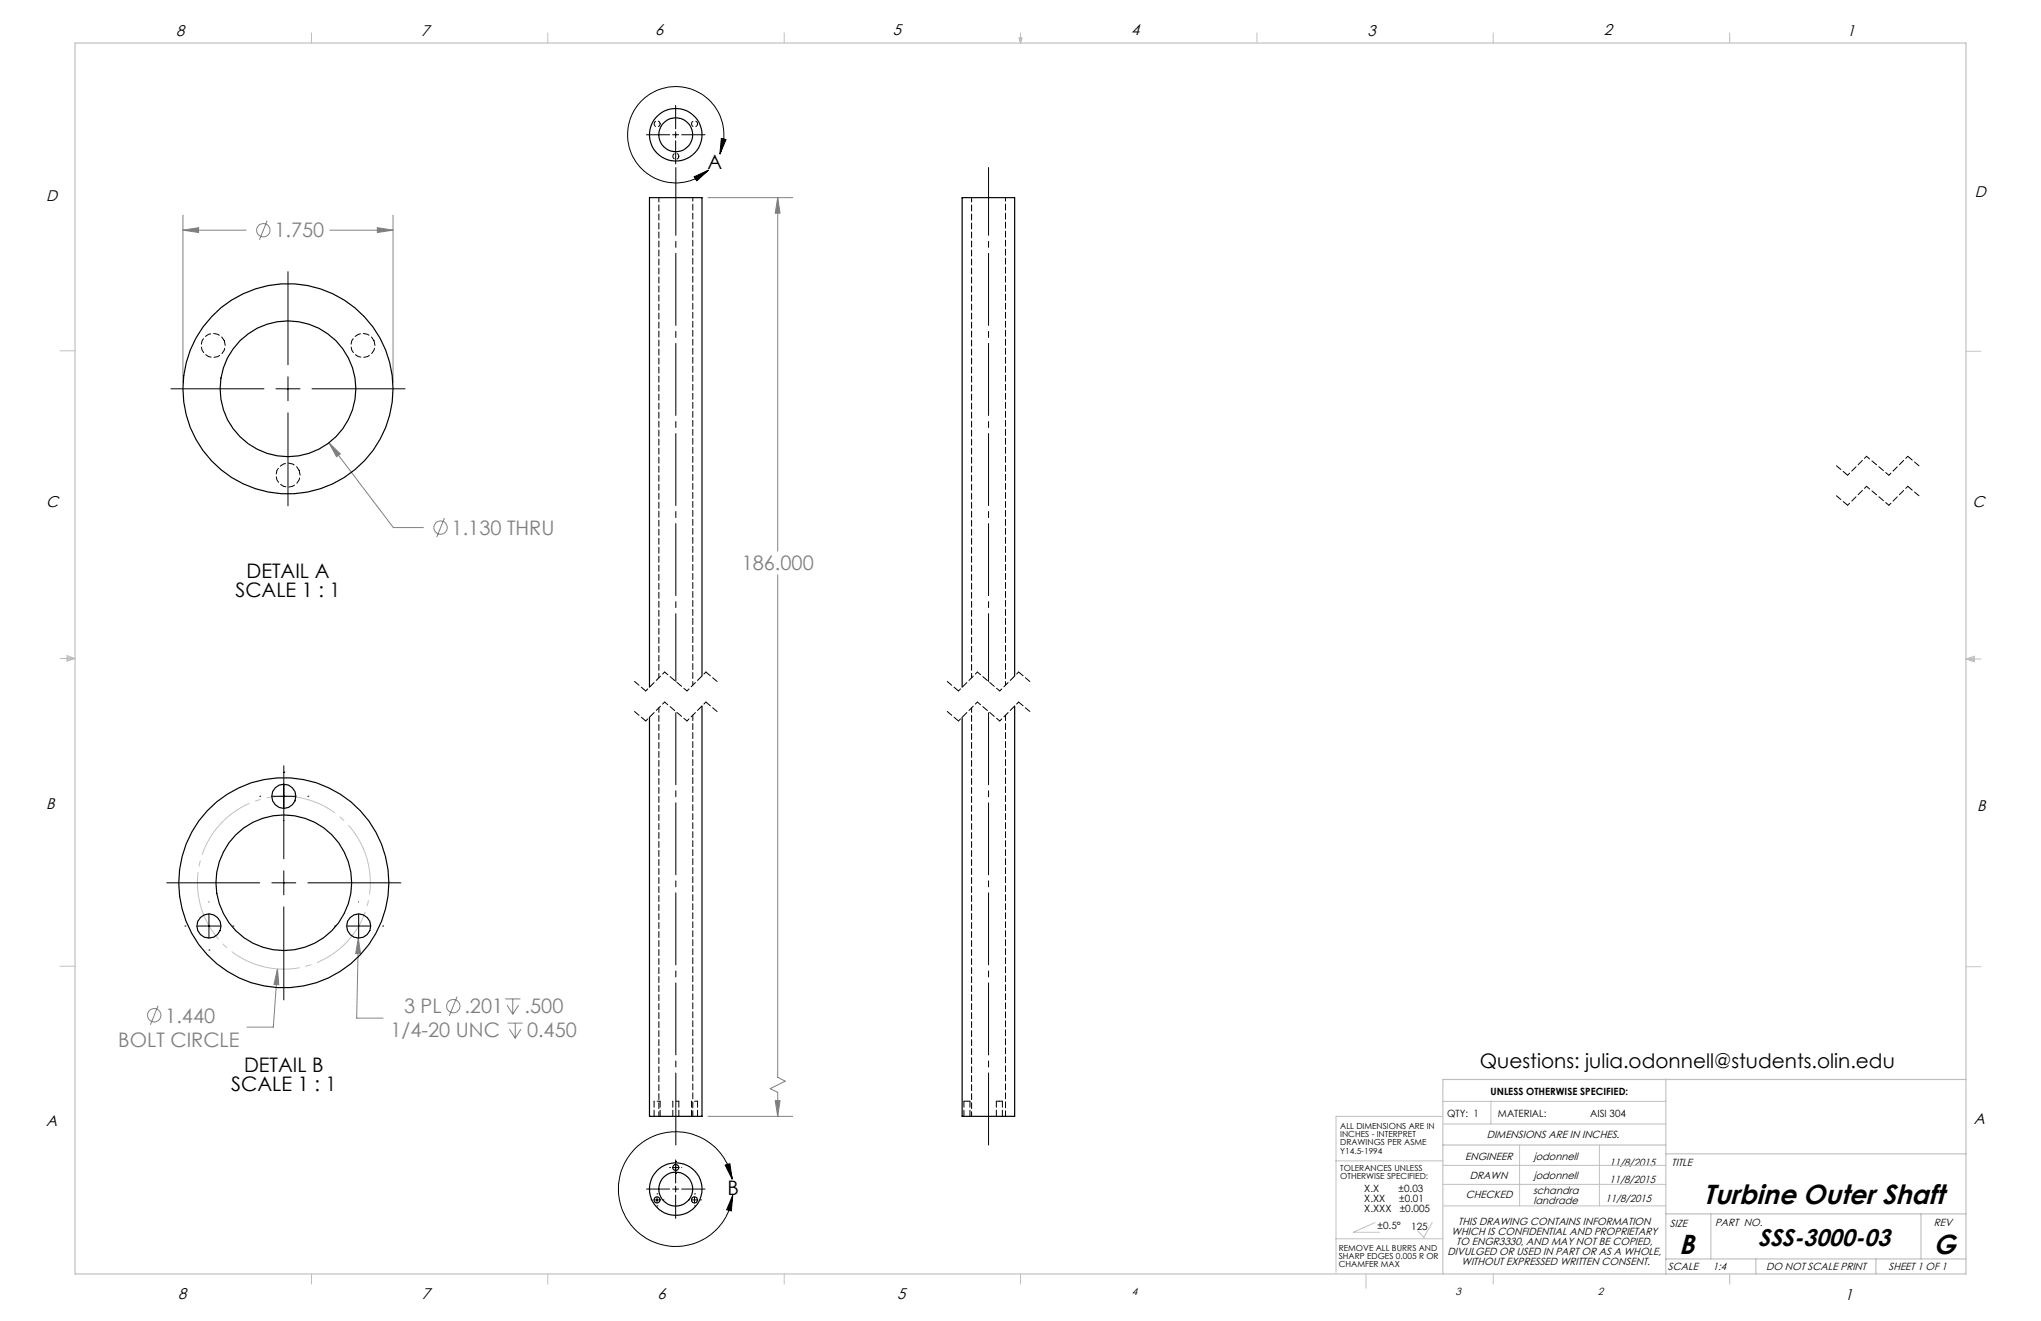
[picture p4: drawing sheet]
<svg xmlns="http://www.w3.org/2000/svg" width="432mm" height="279mm" viewBox="0 0 432 279" stroke-linecap="round" stroke-linejoin="round" font-family="sans-serif">
<g fill="none" stroke="#808080" stroke-width=".21">
<path d="M38.7 48.7l3.3-.5v1zM38.7 45.5v35.5M38.7 48.7h13.4M56.5 46.7l-1.6 4M69.8 48.7h13.3M79.8 48.2l3.3 .5-3.3 .5zM83.1 45.5v35.5M149.8 41.8h17.9M164.5 41.8l.5 3.3h-1zM164.5 41.8v74.8M69.6 93.7l2.4 2.3-.8 .6zM69.6 93.7l13.6 17.9h6.4"/>
<path d="M94 109.6l-1.6 4M164.5 121.6v106.3l1.6 .8-3.2 1.6 1.6 .7v5.1M75.8 198.4l.5 3.3h-1.1zM75.8 198.4l-.3 16.9h5.5M33.4 212.7l-1.6 4M58.7 205l.3 3.3-1-.1zM58.7 205l-.9 12.2h-5.6M96.7 210.8l-1.6 4M106.9 211.3h3.2M107.3 212.6l1.2 1.9M107.4 216.4h3.2M107.8 217.7l1.2 1.9"/>
<path d="M108.5 211.3v3.2M109 216.4v3.2M109.7 212.6l-1.2 1.9M110.2 217.7l-1.2 1.9M149.8 236.1h17.9M164 232.8h1l-.5 3.3z"/>
<circle cx="55.7" cy="48.7" r="1.41"/>
<circle cx="93.2" cy="111.6" r="1.41"/>
<circle cx="32.6" cy="214.7" r="1.42"/>
<circle cx="95.9" cy="212.8" r="1.4"/>
</g>
<g fill="none" stroke="#000" stroke-width=".21">
<path d="M136.8 28.5h4.9M142.3 28.5h1.3M142.9 22.3v4.9M142.9 27.9v1.2M142.9 29.8v4.9M144.2 28.5h5M146.9 37.4l3-1.4-2.5 2.2zM152.3 32.6a10.2 10.2 0 0 0-9.1-14.3 10.2 10.2 0 0 0-9.8 13.8 10.2 10.2 0 0 0 16.5 3.9M152.6 29.3l1 .2-1.3 3.1zM60.9 57.5v19.7M60.9 79.7v5.1M36.2 82.2h19.6"/>
<path d="M58.4 82.2h5.1M60.9 87.3v19.7M66 82.2h19.7M55 168.4h.1M57.5 168.4h5.1M60 163.3h.1M60 162v19.6M65.1 168.4h.1M35.3 186.7h19.7M39.1 195.9h.1M41.7 195.9h5M44.2 190.7v.1"/>
<path d="M44.2 193.3v5.1M49.3 195.9h.1M57.5 186.7h5.1M60 184.2v5.1M60 191.8v19.7M65.1 186.7h19.7M70.8 195.9h.1M73.3 195.9h5.1M75.9 190.7v.1M75.9 193.3v5.1M81 195.9h.1M44.2 200.9h.1"/>
<path d="M75.9 200.9h.1M136.8 251.5h4.9M137.7 253.8h.1M138.4 253.8h1.2M139 252.5h.1M139 255.1h.1M139 253.2v1.2M140.3 253.8h.1M141.7 246.9h.1M142.3 251.5h1.3M142.3 246.9h1.3M142.9 245.7h.1"/>
<path d="M142.9 248.2h.1M142.9 245.3v4.9M142.9 250.9v1.2M142.9 252.8v4.9M144.2 251.5h5M144.2 246.9h.1M145.7 253.8h.1M146.3 253.8h1.3M146.9 252.5h.1M146.9 255.1h.1M146.9 253.2v1.2M148.2 253.8h.1"/>
<path d="M153.4 246.4l1-.3 .5 3.3zM154.9 249.4a12.1 12.1 0 0 0-18.8-7.9 12.1 12.1 0 0 0 .6 20.4 12.1 12.1 0 0 0 18.3-9.1M155 252.8l-.3 3.3-1-.2z"/>
</g>
<path d="M77.5 181.3a18.3 18.3 0 0 0-30.5-7.4 18.3 18.3 0 0 0 8.2 30.4 18.3 18.3 0 0 0 22.7-21.8l-.4-1.2" fill="none" stroke="#c0c0c0" stroke-width=".21" stroke-dasharray="15.2 1.3 1.3 1.3" stroke-dashoffset="7.3" stroke-linecap="butt"/>
<path d="M143 242.4v-91.9M209.1 242.4v-91.9" fill="none" stroke="#000" stroke-width=".21" stroke-dasharray="15.2 1.3 1.3 1.3" stroke-dashoffset="-.3"/>
<path d="M143 144.1v-108.7M209.1 144.1v-108.7" fill="none" stroke="#000" stroke-width=".21" stroke-dasharray="15.2 1.3 1.3 1.3" stroke-dashoffset=".9"/>
<path d="M406 98.5l-2.4-2M390.9 106.9l-2.4-2M390.9 100.5l-2.4-2M406 104.9l-2.4-2M136.6 152.5l-2.4-2M136.6 146.1l-2.4-2M151.7 150.5l-2.4-2M151.7 144.1l-2.4-2M202.8 152.5l-2.4-2M202.8 146.1l-2.4-2M217.9 150.5l-2.4-2M217.9 144.1l-2.4-2" fill="none" stroke="#000" stroke-width=".21" stroke-dasharray="1.3 .6"/>
<path d="M394.9 96.5l-4 4M403.6 96.5l-4 4M394.9 102.9l-4 4M403.6 102.9l-4 4M140.6 148.5l-4 4M140.6 142.1l-4 4M149.3 148.5l-4 4M149.3 142.1l-4 4M206.8 148.5l-4 4M206.8 142.1l-4 4M215.5 148.5l-4 4M215.5 142.1l-4 4" fill="none" stroke="#000" stroke-width=".21" stroke-dasharray="1.3 .6" stroke-dashoffset=".7"/>
<path d="M399.6 106.9l-4.7-4M399.6 100.5l-4.7-4M145.3 152.5l-4.7-4M145.3 146.1l-4.7-4M211.5 152.5l-4.7-4M211.5 146.1l-4.7-4" fill="none" stroke="#000" stroke-width=".21" stroke-dasharray="1.3 .6" stroke-dashoffset=".4"/>
<g fill="none" stroke="#c0c0c0" stroke-width=".21">
<path d="M65.9 6.9v2.2M115.9 6.9v2.2M165.9 6.9v2.2M215.6 8h.6l-.3 1.1zM215.7 8l.2 1.1M215.9 6.9v2.2M216 8l-.1 1.1M265.9 6.9v2.2M315.9 6.9v2.2M365.9 6.9v2.2M12.7 74.2h3.2M415.9 74.3h3.2"/>
<path d="M12.7 139.3h3.2M14.2 139.1l1.7 .2M14.2 138.7l1.7 .6-1.7 .5zM15.9 139.3l-1.7 .3M415.9 139.4h3.2M415.9 139.4l1.8-.6v1.2zM415.9 139.4l1.8 .3M417.7 139.2l-1.8 .2M12.7 204.4h3.2M415.9 204.5h3.2M305.3 236.1h-22.7v33M305.3 232.9h47.1"/>
<path d="M305.3 237.7h47.1M315.4 232.9v4.8M282.6 245.5h22.7M290.9 258.6l-4.6 2h5.6M303 258.6l-1.8 3.1-1.3-1.3M305.3 255.1h47.1M305.3 250.5h47.1M305.3 246.5h47.1M321.5 242.2v12.9M338.4 242.2v12.9M65.9 269.5v2.1M115.9 269.5v2.1"/>
<path d="M165.9 269.5v2.1M215.9 269.5v2.1M282.6 262h22.7M289 269.5v3M315.9 269.5v2.1M365.9 269.5v2.1"/>
</g>
<path d="M15.9 9.1h400v260.4h-400zM352.4 228.2v41.3M415.9 228.3h-110.6v41.2M305.3 242.2h47.1M352.4 256.8h63.5M352.4 244.1h63.5M361.9 256.8v9.5M406.4 256.8v9.5M352.4 266.3h63.5M371.5 266.3v3.2M396.9 266.3v3.2" fill="none" stroke="#c0c0c0" stroke-width=".25"/>
<path d="M152.6 29.3l1 .2-1.3 3.1zM146.9 37.4l3-1.4-2.5 2.2zM153.4 246.4l1-.3 .5 3.3zM155 252.8l-.3 3.3-1-.2z" fill="#000"/>
<g fill="#808080">
<path d="M58.7 205l.3 3.3-1-.1z"/>
<path d="M164 232.8h1l-.5 3.3zM164.5 41.8l.5 3.3h-1zM38.7 48.7l3.3-.5v1zM79.8 48.2l3.3 .5-3.3 .5zM69.6 93.7l1.6 2.9 .8-.6zM75.8 198.4l-.6 3.3h1.1z"/>
</g>
<g fill="none" stroke="#000" stroke-width=".25">
<path d="M148.5 143v-101.2h-11.1v103.5M148.5 149.3v86.8h-11.1v-84.4M214.7 143v-101.2h-11.1v103.5M214.7 149.3v86.8h-11.1v-84.4"/>
<circle cx="143" cy="28.5" r="5.6"/>
<circle cx="143" cy="28.5" r="3.6"/>
<circle cx="60.9" cy="82.2" r="22.2"/>
<circle cx="60.9" cy="82.2" r="14.4"/>
<circle cx="60" cy="168.4" r="2.56"/>
<circle cx="44.2" cy="195.8" r="2.56"/>
<circle cx="60" cy="186.7" r="14.4"/>
<circle cx="60.1" cy="186.7" r="22.2"/>
<circle cx="75.9" cy="195.8" r="2.56"/>
<circle cx="139" cy="253.8" r=".64"/>
<circle cx="143" cy="251.5" r="3.6"/>
<circle cx="143" cy="251.5" r="5.6"/>
<circle cx="143" cy="246.9" r=".63"/>
<circle cx="146.9" cy="253.8" r=".64"/>
</g>
<path d="M139.4 41.8v101.6M205.6 41.8v101.6M47.5 72.1a2.55 2.55 0 0 1-2.4 3.5 2.55 2.55 0 0 1-2.4-3.5 2.55 2.55 0 0 1 4.2-.8l.6 .8M79.1 72.1a2.55 2.55 0 0 1-2.3 3.5 2.55 2.55 0 0 1-2.4-3.5 2.55 2.55 0 0 1 4.2-.8l.5 .8M63.3 99.5a2.55 2.55 0 0 1-2.4 3.5 2.55 2.55 0 0 1-2.3-3.5 2.55 2.55 0 0 1 4.1-.8l.6 .8M139.4 149.7v86.4M205.6 149.7v86.4M204.6 232.9h-.7M205.2 232.9h-.6M211.4 232.9h-.6M212.1 232.9h-.7" fill="none" stroke="#000" stroke-width=".21" stroke-dasharray="1.3 .6" stroke-dashoffset=".3"/>
<path d="M139.7 26.2a.64 .64 0 0 1-.9 .6 .64 .64 0 0 1-.2-1.1 .64 .64 0 0 1 1 .3l.1 .2M143.6 33.1a.64 .64 0 0 1-.9 .5 .64 .64 0 0 1-.2-1 .64 .64 0 0 1 1.1 .2v.3M147.6 26.2a.64 .64 0 0 1-.9 .6 .64 .64 0 0 1-.2-1.1 .64 .64 0 0 1 1 .3l.1 .2M146.6 144.9v-103.1M212.7 144.9v-103.1" fill="none" stroke="#000" stroke-width=".21" stroke-dasharray="1.3 .6" stroke-dashoffset=".5"/>
<path d="M139.7 232.9h-1.3M143.6 232.9h-1.3M147.6 232.9h-1.3" fill="none" stroke="#000" stroke-width=".21" stroke-dasharray="1.3 .6" stroke-dashoffset=".6"/>
<path d="M138.4 232.9v3.2M139.7 236.1v-3.2M142.3 232.9v3.2M143.6 236.1v-3.2M146.3 232.9v3.2M147.6 236.1v-3.2M203.9 232.9v3.2M205.2 236.1v-3.2M210.8 232.9v3.2M212.1 236.1v-3.2" fill="none" stroke="#000" stroke-width=".21" stroke-dasharray="1.3 .6"/>
<path d="M146.6 236.1v-84.8M212.7 236.1v-84.8" fill="none" stroke="#000" stroke-width=".21" stroke-dasharray="1.3 .6" stroke-dashoffset=".1"/>
<g font-size="5.8">
<text x="360.4" y="254.6">Turbine Outer Shaft</text>
<text x="355.2" y="265.2">B</text>
<text x="409.1" y="265.2">G</text>
</g>
<text font-size="5.1" x="371.9" y="263.6">SSS-3000-03</text>
<g font-size="4.2">
<text x="149.6" y="35.8">A</text>
<text x="52.2" y="122.2">DETAIL A</text>
<text x="49.8" y="126.3">SCALE 1 : 1</text>
<text x="51.6" y="226.7">DETAIL B</text>
<text x="313.1" y="225.9">Questions: julia.odonnell@students.olin.edu</text>
<text x="48.9" y="230.8">SCALE 1 : 1</text>
<text x="153.9" y="252.7">B</text>
</g>
<g font-size="4.2" fill="#808080">
<text x="58.1" y="50.2">1.750</text>
<text x="95.5" y="113.1">1.130 THRU</text>
<text x="156.9" y="120.6">186.000</text>
<text x="85.5" y="214.3">3 PL</text>
<text x="98.2" y="214.3">.201</text>
<text x="111" y="214.3">.500</text>
<text x="25" y="221.4">BOLT CIRCLE</text>
<text x="35" y="216.3">1.440</text>
<text x="82.6" y="219.4">1/4-20 UNC</text>
<text x="111.5" y="219.4">0.450</text>
</g>
<g font-size="3.3">
<text x="37.2" y="7.6">8</text>
<text x="89.1" y="7.6">7</text>
<text x="138.6" y="7.4">6</text>
<text x="188.9" y="7.4">5</text>
<text x="239.3" y="7.5">4</text>
<text x="289.3" y="7.6">3</text>
<text x="339.3" y="7.5">2</text>
<text x="390.8" y="7.6">1</text>
<text x="417.8" y="41.6">D</text>
<text x="9.8" y="42.5">D</text>
<text x="9.8" y="107.2">C</text>
<text x="417.3" y="107.3">C</text>
<text x="9.7" y="171.1">B</text>
<text x="418.3" y="171.5">B</text>
<text x="9.7" y="238.1">A</text>
<text x="417.6" y="237.7">A</text>
<text x="37.7" y="274.7">8</text>
<text x="89.3" y="274.7">7</text>
<text x="139.1" y="274.7">6</text>
<text x="189.8" y="274.7">5</text>
<text x="390.3" y="275">1</text>
</g>
<g font-size="2.2">
<text x="310" y="245.4">ENGINEER</text>
<text x="314.5" y="240.8">DIMENSIONS ARE IN INCHES.</text>
<text x="324.5" y="245.4">jodonnell</text>
<text x="311" y="249.4">DRAWN</text>
<text x="324.5" y="249.4">jodonnell</text>
<text x="340.5" y="246.5">11/8/2015</text>
<text x="340.5" y="250.2">11/8/2015</text>
<text x="353.6" y="246.5">TITLE</text>
<text x="310.1" y="253.5">CHECKED</text>
<text x="324.3" y="252.4">schandra</text>
<text x="324.5" y="254.6">landrade</text>
<text x="339.6" y="254.3">11/8/2015</text>
<text x="307.1" y="261.2">WHICH IS CONFIDENTIAL AND PROPRIETARY</text>
<text x="308.1" y="263.3">TO ENGR3330, AND MAY NOT BE COPIED,</text>
<text x="308.5" y="259">THIS DRAWING CONTAINS INFORMATION</text>
<text x="353.3" y="259.6">SIZE</text>
<text x="362.9" y="259.4">PART NO.</text>
<text x="409.1" y="259.4">REV</text>
<text x="306.3" y="265.4">DIVULGED OR USED IN PART OR AS A WHOLE,</text>
<text x="309.2" y="267.5">WITHOUT EXPRESSED WRITTEN CONSENT.</text>
<text x="352.9" y="268.7">SCALE</text>
<text x="362.4" y="268.7">1:4</text>
<text x="373.6" y="268.7">DO NOT SCALE PRINT</text>
<text x="399.5" y="268.7">SHEET 1 OF 1</text>
<text x="239.5" y="273.9">4</text>
<text x="307.9" y="274">3</text>
<text x="338.1" y="273.9">2</text>
</g>
<g font-size="2.1">
<text x="315.3" y="231.6">UNLESS OTHERWISE SPECIFIED:</text>
<text x="306.2" y="236.2">QTY: 1</text>
<text x="316.9" y="236.2">MATERIAL:</text>
<text x="336.4" y="236.2">AISI 304</text>
<text x="288.6" y="252.1">X.X</text>
<text x="288.6" y="254.3">X.XX</text>
<text x="288.6" y="256.4">X.XXX</text>
<text x="295.9" y="252.1">±0.03</text>
<text x="296" y="254.3">±0.01</text>
<text x="296.1" y="256.4">±0.005</text>
<text x="291.4" y="259.9">±0.5°</text>
<text x="298.6" y="260.2">125</text>
</g>
<g font-size="1.8">
<text x="283.5" y="238.7">ALL DIMENSIONS ARE IN</text>
<text x="283.5" y="240.5">INCHES - INTERPRET</text>
<text x="283.5" y="242.2">DRAWINGS PER ASME</text>
<text x="283.5" y="244">Y14.5-1994</text>
<text x="283.5" y="247.6">TOLERANCES UNLESS</text>
<text x="283.5" y="249.4">OTHERWISE SPECIFIED:</text>
<text x="283.2" y="264.5">REMOVE ALL BURRS AND</text>
<text x="283.2" y="266.3">SHARP EDGES 0.005 R OR</text>
<text x="283.2" y="268">CHAMFER MAX</text>
</g>
</svg>
